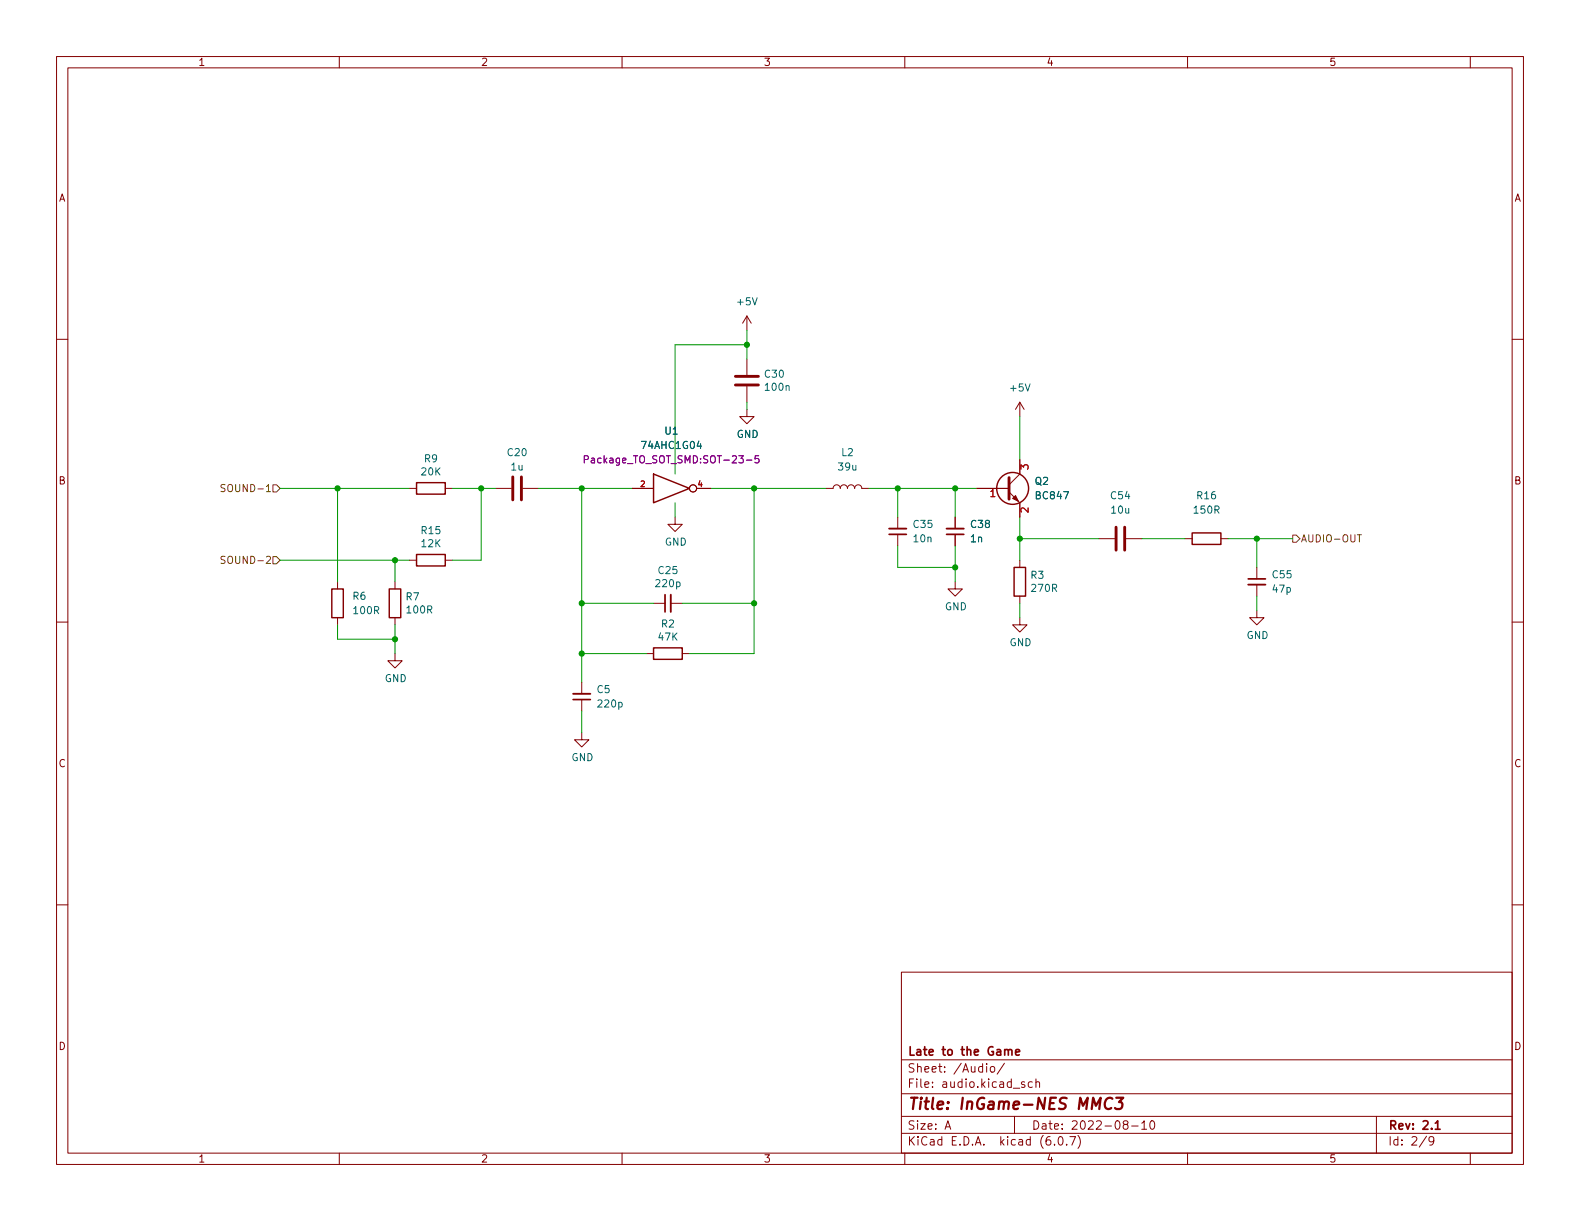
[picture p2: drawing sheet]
<svg xmlns="http://www.w3.org/2000/svg" width="279mm" height="216mm" viewBox="0 0 279 216" stroke-linecap="round" stroke-linejoin="round" font-family="sans-serif">
<g fill="none" stroke="#840000" stroke-width=".18">
<path d="M10 10h259.4v195.9h-259.4zM12 12h255.4v191.9h-255.4zM60 10v2M110 10v2M160 10v2M210 10v2M260 10v2M10 60h2M132.1 55.9v2.5M132.1 55.9l-.8 1.3M132.1 55.9l.7 1.3M267.4 60h2"/>
<path d="M132.1 72.4v1.3h1.2l-1.2 1.2-1.3-1.2h1.3M132.1 63.5v2.8M132.1 68.3v2.8M180.3 71.1v2.6M180.3 71.1l-.7 1.3M180.3 71.1l.8 1.3M72.4 86.4h1.3M72.4 99.1h1.3M78.7 86.4h1.3M78.7 99.1h1.3M87.6 86.4h2.8M92.5 86.4h2.7"/>
<path d="M111.8 86.4h3.8M119.4 91.4v1.3h1.2l-1.2 1.3-1.3-1.3h1.3M123.2 86.4h2.5M146 86.4h1.3a.64 .64 0 0 1 .7-.7 .64 .64 0 0 1 .6 .7 .64 .64 0 0 1 .6-.7 .64 .64 0 0 1 .7 .7 .64 .64 0 0 1 .6-.7 .64 .64 0 0 1 .6 .7 .64 .64 0 0 1 .7-.7 .64 .64 0 0 1 .6 .7h1.3M158.7 91.4v2.1M158.7 94.5v2M168.9 91.4v2.1M168.9 94.5v2M172.7 86.4h5.7M178.4 87l1.9 1.9v2.5M180.3 81.3v2.5l-1.9 1.9M180.3 99.1v1.2"/>
<path d="M194.3 95.3h2.8M199.1 95.3h2.8M209.5 95.3h1.3M215.9 95.3h1.3M10 110h2M59.7 102.9v1.2M59.7 109.2v1.3M69.8 115.6v1.2h1.3l-1.3 1.3-1.2-1.3h1.2M69.8 102.9v1.2M69.8 109.2v1.3M114.3 115.6h1.3M115.6 106.7h2"/>
<path d="M118.6 106.7h2M120.6 115.6h1.3M168.9 102.9v1.2h1.3l-1.3 1.3-1.3-1.3h1.3M180.3 109.2v1.3h1.3l-1.3 1.3-1.2-1.3h1.2M180.3 105.4v1.3M222.2 108v1.2h1.3l-1.3 1.3-1.2-1.3h1.2M222.2 100.3v2.1M222.2 103.4v2M267.4 110h2M102.9 129.5v1.3h1.2l-1.2 1.3-1.3-1.3h1.3M102.9 120.7v2M102.9 123.7v2"/>
<path d="M10 160h2M267.4 160h2M159.4 171.9h108v32h-108zM159.4 197.4h108M159.4 193.4h108M159.4 187.4h108M167.1 199.7l.5-1.5 .5 1.5M167.3 199.2h.7M174.5 188.1v.1M174.5 188.6v1M175.2 188.7l.2-.1 .4 .1 .1 .6-.1 .2-.4 .1-.2-.2zM177.6 188l-1.3 1.9"/>
<path d="M179.4 197.4v3M181.2 191.4l-.4-.1-.2 .2 .1 .2 .5 .2v.3h-.6M182.5 191.4l-.4-.1-.3 .3v.4l.2 .2h.5M183.2 191.4l.2-.1 .4 .1v.9M183.2 190.8v1.5M198.9 198.8l-.3-.3 .1-.2 .2-.1h.4l.2 .3-.1 .2-.6 .2-.2 .2 .1 .4 .2 .2 .4-.1 .2-.2-.1-.4-.2-.2M200.1 199.1h1.2M201.9 198.6l.4-.4v1.5M201.9 199.7h.9M203.5 198.3l.2-.1a.81 .81 0 0 1 .6 .6 .81 .81 0 0 1-.3 .8l-.2 .1a.81 .81 0 0 1-.3-1.4zM243.4 197.4v6.5M60 203.9v2"/>
<path d="M110 203.9v2M159.4 200.4h108M160 203.9v2M186.5 202.3v.2M187.3 201h.2a.81 .81 0 0 1 .6 .6 .81 .81 0 0 1-.3 .8l-.2 .1a.81 .81 0 0 1-.6-.6 .81 .81 0 0 1 .3-.9zM188.6 202.3v.2M189.2 201h1l-.7 1.5M190.6 200.8a1.72 1.72 0 0 1 0 2.2M210 203.9v2M252.3 200.9l-1.3 1.9M253.5 201.6l-.2 .3h-.3l-.3-.3 .1-.6h.5l.2 .1a.99 .99 0 0 1-.4 1.4h-.3M260 203.9v2"/>
<circle cx="122.6" cy="86.4" r=".63"/>
</g>
<path d="M157.2 94.5h3.1M167.4 94.5h3M117.6 105.2v3M220.7 102.4h3.1M101.3 123.7h3.1M177.7 185.7l.2-.1 .3 .1 .1 .9M178.3 185.8l.2-.2 .4 .1 .1 .9M179.6 186.1l.7-.2-.1-.2-.4-.1-.2 .2 .1 .7h.5M253.8 198.6l.4-.4v1.5M253.8 199.7h.9" fill="none" stroke="#840000" stroke-width=".3"/>
<path d="M196.7 194.3a.88 .88 0 0 0-1 0 .88 .88 0 0 0-.3 .9 .69 .69 0 0 0 .3 .8 .69 .69 0 0 0 .8-.1M197.4 194.1h1.2l-.7 .8h.3l.2 .2 .1 .1-.2 .7-.3 .2h-.6l-.2-.2" fill="none" stroke="#840000" stroke-width=".4"/>
<path d="M130 66.5h4.1M130 68.1h4.1M90.7 84.3v4.1M92.2 84.3v4.1M178.4 84.5v3.8M197.4 93.2v4.1M198.9 93.2v4.1" fill="none" stroke="#840000" stroke-width=".51"/>
<path d="M157.2 93.5h3.1M167.4 93.5h3M118.6 105.2v3M220.7 103.4h3.1M101.3 122.7h3.1" fill="none" stroke="#840000" stroke-width=".33"/>
<path d="M179.1 88.1l.5-.5 .5 1z" fill="#840000" stroke="#840000" stroke-width=".18"/>
<g fill="none" stroke="#840000" stroke-width=".25">
<path d="M73.7 85.3h5v2.1h-5zM73.7 98h5v2.1h-5zM115.6 83.8l6.3 2.6-6.3 2.5zM210.8 94.2h5.1v2.1h-5.1zM58.7 104.1h2v5.1h-2zM68.8 104.1h2.1v5.1h-2.1zM115.6 114.6h5v2h-5zM179.3 100.3h2.1v5.1h-2.1z"/>
<circle cx="179.1" cy="86.4" r="2.82"/>
</g>
<path d="M103.3 81.2h.6l.1-.2v-.3l-.7-.1v1.3M134.2 80.6h-.6l-.1 .6 .2-.1h.4l.1 .2v.4l-.2 .2-.5-.2" fill="none" stroke="#840084" stroke-width=".18"/>
<path d="M39.8 85.7h-.5l-.2 .1v.3l.6 .3 .1 .3-.2 .2h-.5M39.8 98.4h-.5l-.2 .1v.3l.6 .3 .1 .3-.2 .2h-.5M48.3 85.7h.6l.6 .7-.6 .6h-.6zM48.3 98.4h.6l.6 .7-.6 .6h-.6zM228.6 94.6h.6l.7 .7-.7 .6h-.6zM240 94.6h.8" fill="none" stroke="#725600" stroke-width=".18"/>
<g fill="none" stroke="#009600" stroke-width=".18">
<path d="M132.1 58.4v5.1M132.1 61h-12.7v22.8M132.1 71.1v1.3M180.3 73.7v7.6M49.5 86.4h22.9M49.5 99.1h22.9M59.7 86.4v16.5M69.8 99.1v3.8M80 86.4h7.6M85.1 86.4v12.7h-5.1M95.2 86.4h16.6M102.9 86.4v34.3"/>
<path d="M119.4 88.9v2.5M125.7 86.4h20.3M133.3 86.4v29.2h-11.4M153.7 86.4h19M158.7 96.5v3.8h10.2M158.7 86.4v5M168.9 86.4v5M168.9 96.5v6.4M180.3 91.4v7.7M180.3 95.3h14M201.9 95.3h7.6M217.2 95.3h11.4"/>
<path d="M222.2 95.3v5M59.7 110.5v2.5h10.1M69.8 110.5v5.1M102.9 115.6h11.4M102.9 106.7h12.7M120.6 106.7h12.7M180.3 106.7v2.5M222.2 105.4v2.6M102.9 125.7v3.8"/>
</g>
<g fill="#009600" stroke="#009600" stroke-width=".18">
<circle cx="168.9" cy="86.4" r=".46"/>
<circle cx="158.7" cy="86.4" r=".46"/>
<circle cx="133.3" cy="86.4" r=".46"/>
<circle cx="168.9" cy="100.3" r=".46"/>
<circle cx="133.3" cy="106.7" r=".46"/>
<circle cx="180.3" cy="95.3" r=".46"/>
<circle cx="222.2" cy="95.3" r=".46"/>
<circle cx="102.9" cy="86.4" r=".46"/>
<circle cx="102.9" cy="106.7" r=".46"/>
<circle cx="69.8" cy="113" r=".46"/>
<circle cx="69.8" cy="99.1" r=".46"/>
<circle cx="132.1" cy="61" r=".46"/>
<circle cx="102.9" cy="115.6" r=".46"/>
<circle cx="85.1" cy="86.4" r=".46"/>
<circle cx="59.7" cy="86.4" r=".46"/>
</g>
<text font-size="2.8" fill="#840000" x="160.4" y="196.2">Title: InGame-NES MMC3</text>
<g font-size="2.1" fill="#840000">
<text x="160.4" y="189.7">Sheet: /Audio/</text>
<text x="160.4" y="186.7">Late to the Game</text>
<text x="160.4" y="192.4">File: audio.kicad_sch</text>
<text x="160.4" y="202.5">KiCad E.D.A. kicad (6.0.7)</text>
<text x="160.4" y="199.7">Size: A</text>
<text x="182.4" y="199.7">Date: 2022-08-10</text>
<text x="245.4" y="199.7">Rev: 2.1</text>
<text x="245.4" y="202.5">Id: 2/9</text>
</g>
<g font-size="1.8" fill="#840000">
<text x="35" y="11.6">1</text>
<text x="85" y="11.6">2</text>
<text x="135" y="11.6">3</text>
<text x="185" y="11.6">4</text>
<text x="235" y="11.6">5</text>
<text x="10.3" y="35.6">A</text>
<text x="267.7" y="35.6">A</text>
<text x="10.3" y="85.7">B</text>
<text x="267.7" y="85.7">B</text>
<text x="10.3" y="135.6">C</text>
<text x="267.7" y="135.6">C</text>
<text x="10.3" y="185.7">D</text>
<text x="267.7" y="185.7">D</text>
<text x="35" y="205.6">1</text>
<text x="85" y="205.6">2</text>
<text x="135" y="205.6">3</text>
<text x="185" y="205.6">4</text>
<text x="235" y="205.6">5</text>
</g>
<g font-size="1.8" fill="#006464">
<text x="130.5" y="54">+5V</text>
<text x="135.3" y="66.8">C30</text>
<text x="135.5" y="69.1">100n</text>
<text x="178.7" y="69.2">+5V</text>
<text x="117.6" y="76.8">U1</text>
<text x="130.2" y="77.4">GND</text>
<text x="75.1" y="81.7">R9</text>
<text x="89.8" y="80.6">C20</text>
<text x="90.4" y="83.2">1u</text>
<text x="113.7" y="79.4">74AHC1G04</text>
<text x="148.3" y="83.2">39u</text>
<text x="148.8" y="80.6">L2</text>
<text x="74.6" y="84">20K</text>
<text x="183" y="85.7">Q2</text>
<text x="183.3" y="88.3">BC847</text>
<text x="196.5" y="88.3">C54</text>
<text x="211.7" y="88.3">R16</text>
<text x="74.6" y="94.4">R15</text>
<text x="161.6" y="93.3">C35</text>
<text x="161.6" y="95.9">10n</text>
<text x="171.7" y="95.9">1n</text>
<text x="171.8" y="93.3">C38</text>
<text x="196.6" y="90.8">10u</text>
<text x="211.2" y="90.8">150R</text>
<text x="74.6" y="96.7">12K</text>
<text x="116.5" y="101.5">C25</text>
<text x="117.5" y="96.5">GND</text>
<text x="62.4" y="106">R6</text>
<text x="71.8" y="106.1">R7</text>
<text x="116.1" y="103.8">220p</text>
<text x="167.1" y="107.9">GND</text>
<text x="182.3" y="102.3">R3</text>
<text x="182.5" y="104.6">270R</text>
<text x="225.1" y="102.2">C55</text>
<text x="225.1" y="104.8">47p</text>
<text x="62.6" y="108.6">100R</text>
<text x="72" y="108.5">100R</text>
<text x="116.5" y="113.3">47K</text>
<text x="117" y="110.9">R2</text>
<text x="220.4" y="113">GND</text>
<text x="178.5" y="114.2">GND</text>
<text x="68" y="120.6">GND</text>
<text x="105.6" y="122.5">C5</text>
<text x="105.9" y="125.1">220p</text>
<text x="101" y="134.6">GND</text>
</g>
<text font-size="1.8" fill="#840084" x="104.5" y="81.9">Package_TO_SOT_SMD:SOT-23-5</text>
<g font-size="1.8" fill="#a90000">
<text x="181.9" y="83" transform="rotate(-90 181.9 83)">3</text>
<text x="175.1" y="87.9">1</text>
<text x="181.9" y="90.7" transform="rotate(-90 181.9 90.7)">2</text>
</g>
<g font-size="1.8" fill="#725600">
<text x="40.2" y="87">SOUND-1</text>
<text x="230" y="95.9">AUDIO-OUT</text>
<text x="40.2" y="99.7">SOUND-2</text>
</g>
<g font-size="1.4" fill="#a90000">
<text x="113.3" y="86.1">2</text>
<text x="123.4" y="86.1">4</text>
</g>
</svg>
